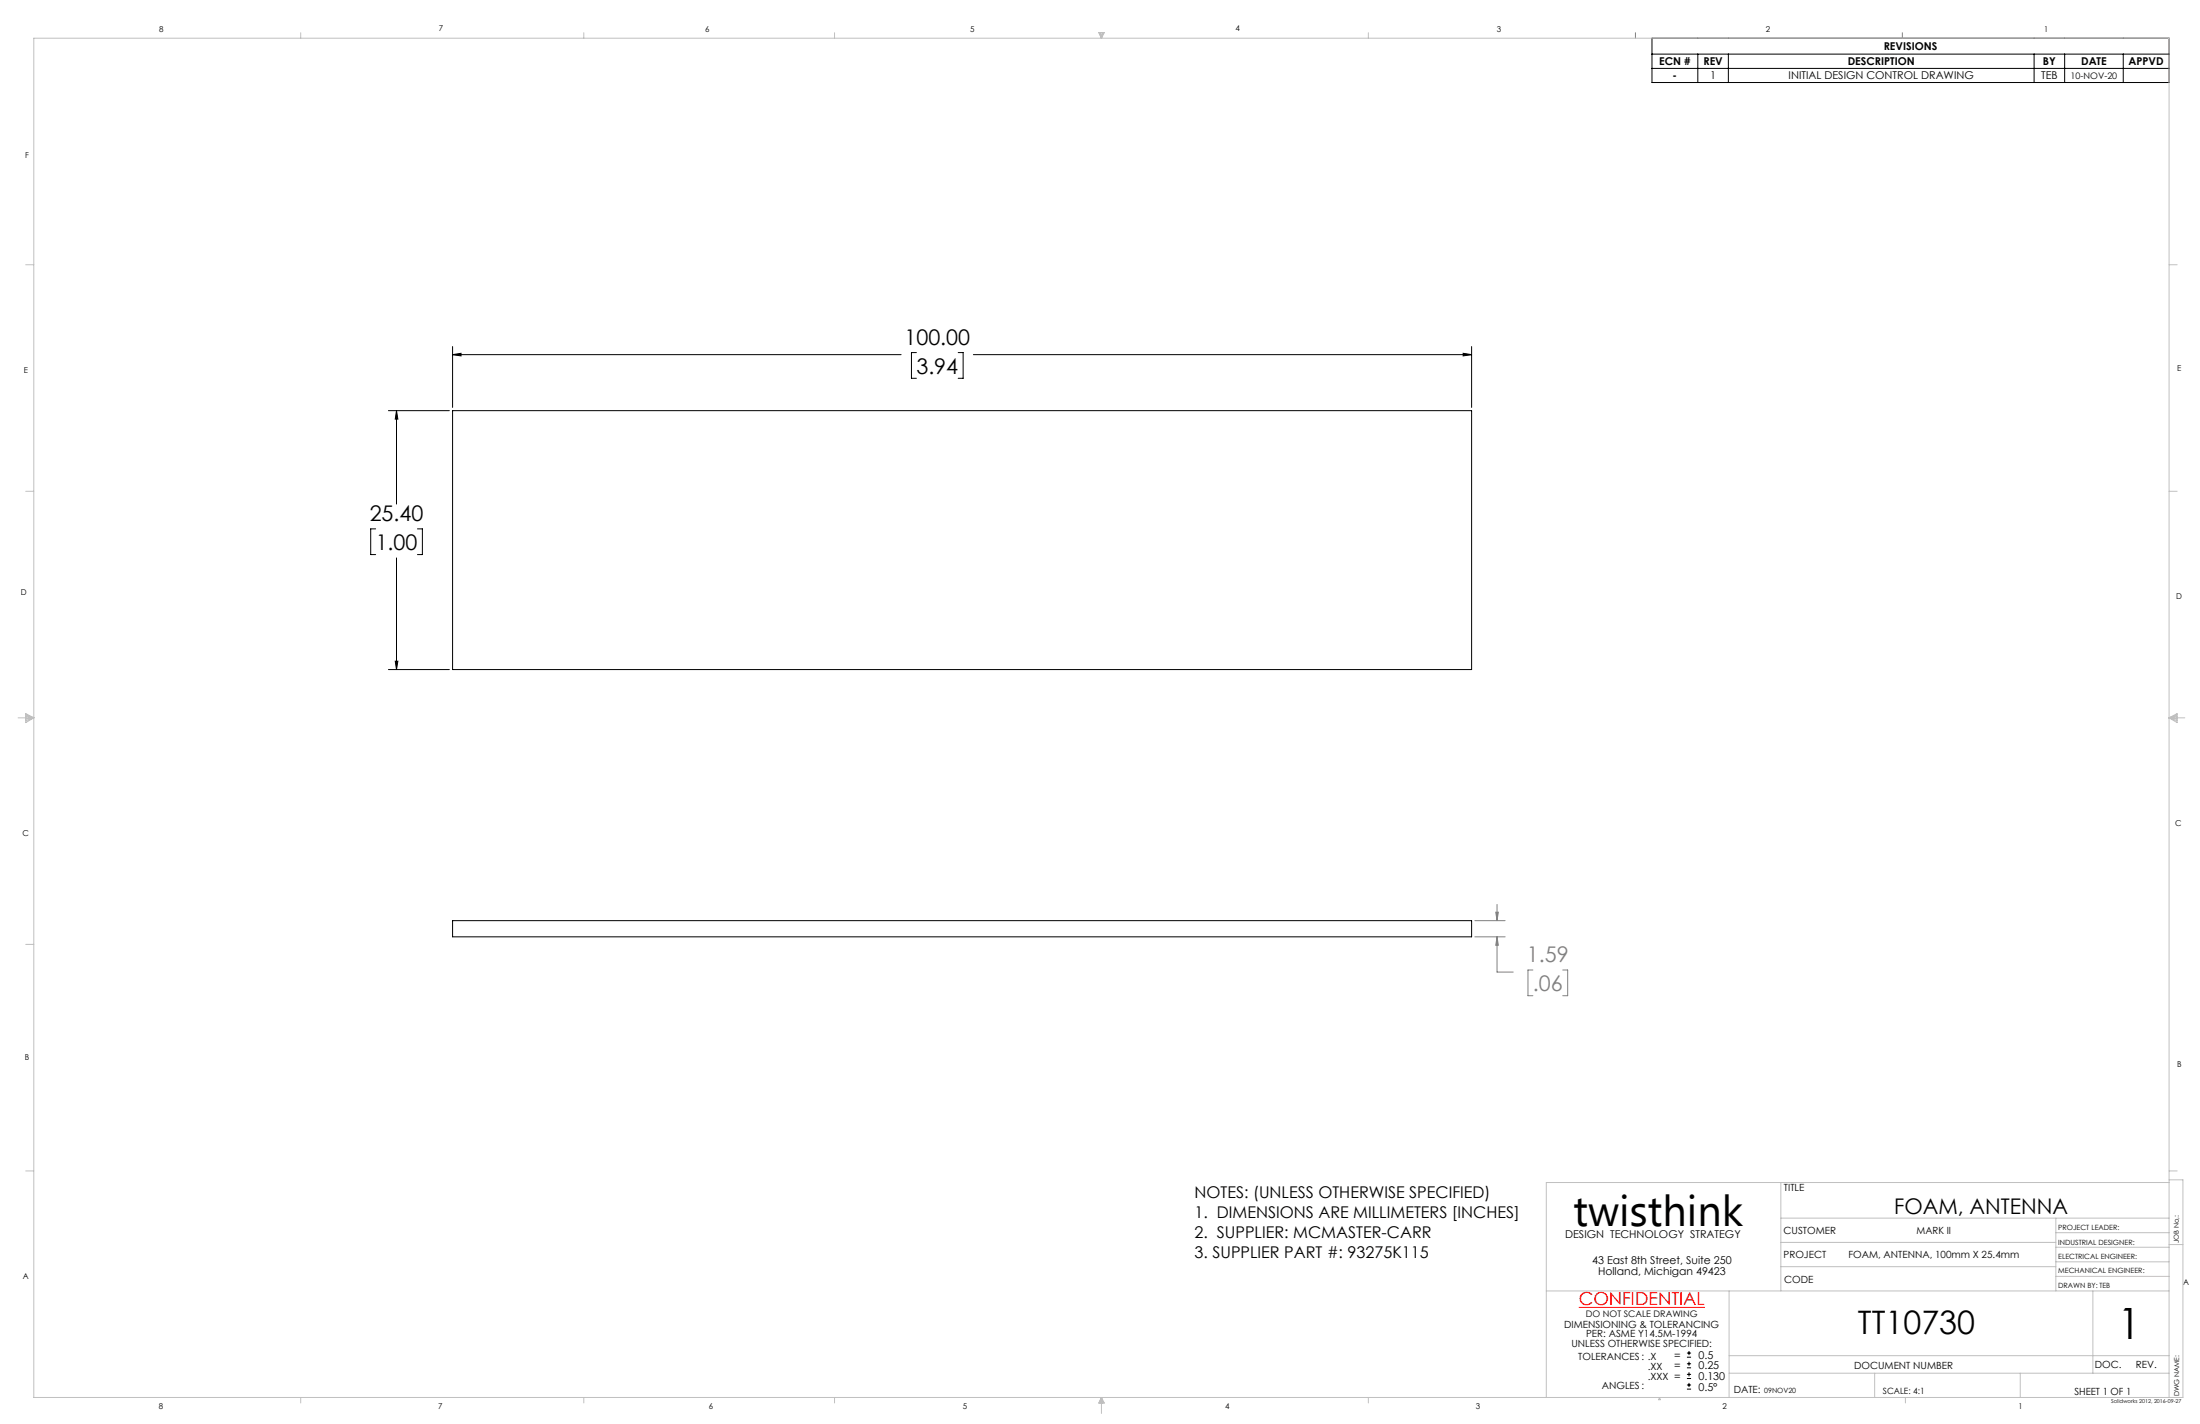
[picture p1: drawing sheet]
<svg xmlns="http://www.w3.org/2000/svg" width="864mm" height="559mm" viewBox="0 0 864 559" stroke-linecap="round" stroke-linejoin="round" font-family="sans-serif">
<path d="M619.7 513.1h49.5" fill="none" stroke="#f00" stroke-width=".43"/>
<g fill="none" stroke="#000" stroke-width=".39">
<path d="M648.5 15h203v17.4h-203zM648.5 21.2h203M648.5 26.8h203M666.5 21.2v11.2M678.5 21.2v11.2M798.5 21.2v11.2M810.5 21.2v11.2M833.5 21.2v11.2M177.7 136v23.9M177.7 139.2h176M177.7 139.2l3.3-.6v1.1zM359.7 138.4h-1.9v10h1.9"/>
<path d="M376.1 138.4h2v10h-2M382.1 139.2h195.6M574.4 138.6l3.3 .6-3.3 .5zM577.7 136v23.9M152.5 161.1h23.9M155.6 161.1v36.7M155.6 161.1l.6 3.4h-1zM147.5 207.5h-2v10.1h2M155.6 218.9v43.8M163.9 207.5h1.9v10.1h-1.9M155.2 259.5h1l-.6 3.2zM152.5 262.7h23.9"/>
<path d="M662.2 532.6h1.6M662.2 531h1.6M662.2 536.8h1.6M662.2 535.2h1.6M662.2 539.3h1.6M663 530.2v1.6M663 534.4v1.5M663 538.5v1.6M662.2 540.9h1.6M662.2 545.1h1.6M662.2 543.5h1.6M663 542.7v1.6"/>
</g>
<path d="M642 12.8v2.2M746.8 12.8v2.2M587.2 358h1l-.5 3.3zM587.7 354.9v6.4M578.9 361.3h11.9M578.9 367.6h11.9M587.7 367.6v13.9h6.3M587.7 367.6l.5 3.3h-1zM601.7 380.6h-1.9v10.1h1.9M613.4 380.6h2v10.1h-2" fill="none" stroke="#808080" stroke-width=".39"/>
<g fill="none" stroke="#c0c0c0" stroke-width=".39">
<path d="M118 12.8v2.2M229.2 12.8v2.2M327.6 12.8v2.2M431.3 12.8h2.2l-1.1 2.2zM431.5 12.8l.9 2.2M432 12.8l.4 2.2M432.7 12.8l-.3 2.2M433 12.8l-.6 2.2M537.1 12.8v2.2M10.1 103.9h3.2M851.5 103.9h3.1M10.1 192.8h3.2"/>
<path d="M851.5 192.8h3.1M7.1 281.7h6.2M10.1 280l3.2 1.7-3.2 1.9zM10.1 280.5l3.2 1.2M10.1 281.1l3.2 .6M13.3 281.7l-3.2 1.2M13.3 281.7l-3.2 .5M851.5 281.7h6.1M851.5 281.7l3.1 .5M851.5 281.7l3.1 1.2M851.5 281.7l3.1-1.7v3.6zM854.6 281.1l-3.1 .6"/>
<path d="M854.6 280.5l-3.1 1.2M10.1 370.6h3.2M10.1 459.5h3.2M851.5 459.5h3.1M699.1 464v42.6M699.1 478h152.4M807 478v28.6M851.5 463h5.4v85.4h-843.6v-533.4h838.2v533.4M851.5 464h-244.5v84.4M699.1 487.5h107.9M699.1 497.1h107.9M807 483.7h44.5"/>
<path d="M807 489.4h44.5M807 495.2h44.5M851.5 488.4h5.4M607 506.6h244.5M678.7 506.6v41.8M807 500.9h44.5M821.5 506.6v32.3M678.7 532h172.8M678.7 538.9h172.8M735.9 538.9v9.5M793 538.9v9.5M118 548.4v2.1"/>
<path d="M229.2 548.4v2.1M327.6 548.4v2.1M432.4 548.4v6.3M432.4 548.4l1.1 2.2h-2.2zM432.4 548.4l.6 2.2M432.4 548.4l-.9 2.2M432.4 548.4l-.4 2.2M432.4 548.4l.3 2.2M537.1 548.4v2.1M651.4 548.4l.4 .9h-.7zM748 548.4v2.1"/>
</g>
<path d="M155.6 161.1l.6 3.4h-1zM155.2 259.5h1l-.6 3.2zM177.7 139.2l3.3-.6v1.1zM574.4 138.6l3.3 .6-3.3 .5z" fill="#000"/>
<path d="M587.2 358h1l-.5 3.3zM587.7 367.6l.5 3.3h-1z" fill="#808080"/>
<path d="M177.7 161.1h400v101.6h-400zM177.7 361.3h400v6.3h-400z" fill="none" stroke="#000" stroke-width=".39"/>
<g font-size="16.9">
<text x="617.6" y="480.9">twisthink</text>
<text x="831.2" y="525.6">1</text>
</g>
<text font-size="12.7" x="729.3" y="523.6">TT10730</text>
<g font-size="8.5">
<text x="355" y="135.2">100.00</text>
<text x="359.7" y="146.6">3.94</text>
<text x="145.1" y="204.4">25.40</text>
<text x="147.5" y="215.8">1.00</text>
<text x="743.6" y="476.3">FOAM, ANTENNA</text>
</g>
<g font-size="8.5" fill="#808080">
<text x="599.4" y="377.5">1.59</text>
<text x="601.7" y="388.9">.06</text>
</g>
<text font-size="7.1" fill="#f00" x="619.7" y="512.3">CONFIDENTIAL</text>
<g font-size="6.3">
<text x="468.9" y="470.3">NOTES: (UNLESS OTHERWISE SPECIFIED)</text>
<text x="468.9" y="478.1">1. DIMENSIONS ARE MILLIMETERS [INCHES]</text>
<text x="468.9" y="486">2. SUPPLIER: MCMASTER-CARR</text>
<text x="468.9" y="493.8">3. SUPPLIER PART #: 93275K115</text>
</g>
<g font-size="4.2">
<text x="739.4" y="19.5">REVISIONS</text>
<text x="651.3" y="25.6">ECN #</text>
<text x="668.7" y="25.6">REV</text>
<text x="725.3" y="25.6">DESCRIPTION</text>
<text x="801.9" y="25.6">BY</text>
<text x="816.9" y="25.6">DATE</text>
<text x="835.6" y="25.6">APPVD</text>
<text x="656.6" y="31.2">-</text>
<text x="671.3" y="31.2">1</text>
<text x="702.1" y="31.2">INITIAL DESIGN CONTROL DRAWING</text>
<text x="801.2" y="31.2">TEB</text>
<text x="614.4" y="485.9">DESIGN TECHNOLOGY STRATEGY</text>
<text x="625" y="496">43 East 8th Street, Suite 250</text>
<text x="627.3" y="500.2">Holland, Michigan 49423</text>
<text x="657.2" y="533.1">=</text>
<text x="666.7" y="533.1">0.5</text>
<text x="657.2" y="537.3">=</text>
<text x="666.7" y="537.3">0.25</text>
<text x="666.7" y="541.5">0.130</text>
<text x="666.7" y="545.7">0.5°</text>
</g>
<g font-size="3.9">
<text x="700.3" y="467.5">TITLE</text>
<text x="700.1" y="484.4">CUSTOMER</text>
<text x="752.3" y="484.4">MARK II</text>
<text x="700.1" y="493.7">PROJECT</text>
<text x="725.6" y="493.7">FOAM, ANTENNA, 100mm X 25.4mm</text>
<text x="700.4" y="503.4">CODE</text>
<text x="614" y="521">DIMENSIONING &amp; TOLERANCING</text>
<text x="622.6" y="524.8">PER: ASME Y14.5M-1994</text>
<text x="616.9" y="528.7">UNLESS OTHERWISE SPECIFIED:</text>
<text x="619.5" y="533.6">TOLERANCES: .X</text>
<text x="646.9" y="537.5">.XX</text>
<text x="727.8" y="537.3">DOCUMENT NUMBER</text>
<text x="822.4" y="536.9">DOC.</text>
<text x="838.4" y="536.9">REV.</text>
<text x="628.8" y="545.2">ANGLES:</text>
<text x="646.9" y="541.4">.XXX =</text>
<text x="680.6" y="546.8">DATE:</text>
<text x="814.3" y="547.3">SHEET 1 OF 1</text>
</g>
<g font-size="3.5">
<text x="812.8" y="30.9">10-NOV-20</text>
<text x="622.5" y="516.8">DO NOT SCALE DRAWING</text>
</g>
<text font-size="3.4" x="739.1" y="547.2">SCALE: 4:1</text>
<g font-size="3.2">
<text x="62.5" y="12.4">8</text>
<text x="172.3" y="12.3">7</text>
<text x="276.8" y="12.4">6</text>
<text x="380.9" y="12.4">5</text>
<text x="485" y="12.3">4</text>
<text x="587.6" y="12.4">3</text>
<text x="693.2" y="12.4">2</text>
<text x="802.5" y="12.4">1</text>
<text x="9.9" y="62">F</text>
<text x="9.3" y="146.5">E</text>
<text x="854.7" y="145.5">E</text>
<text x="8.2" y="233.6">D</text>
<text x="854.3" y="234.9">D</text>
<text x="8.9" y="328.1">C</text>
<text x="853.9" y="324.1">C</text>
<text x="9.7" y="415.8">B</text>
<text x="854.6" y="418.6">B</text>
<text x="9" y="502">A</text>
<text x="857" y="504.1">A</text>
<text x="62.3" y="552.9">8</text>
<text x="172" y="552.9">7</text>
<text x="278.3" y="552.9">6</text>
<text x="377.9" y="552.8">5</text>
<text x="481" y="552.8">4</text>
<text x="579.3" y="552.8">3</text>
<text x="676.2" y="552.9">2</text>
<text x="792.4" y="552.8">1</text>
</g>
<g font-size="2.8">
<text x="808" y="482.6">PROJECT LEADER:</text>
<text x="808" y="488.6">INDUSTRIAL DESIGNER:</text>
<text x="808" y="494.2">ELECTRICAL ENGINEER:</text>
<text x="808" y="499.7">MECHANICAL ENGINEER:</text>
<text x="808" y="505.6">DRAWN BY: TEB</text>
<text x="692.5" y="546.8">09NOV20</text>
</g>
<g font-size="2.7">
<text x="855.3" y="487.9" transform="rotate(-90 855.3 487.9)">JOB No,:</text>
<text x="855.4" y="548" transform="rotate(-90 855.4 548)">DWG NAME:</text>
</g>
<text font-size="2.1" x="828.7" y="550.6">Solidworks 2012, 2016-09-27</text>
</svg>
